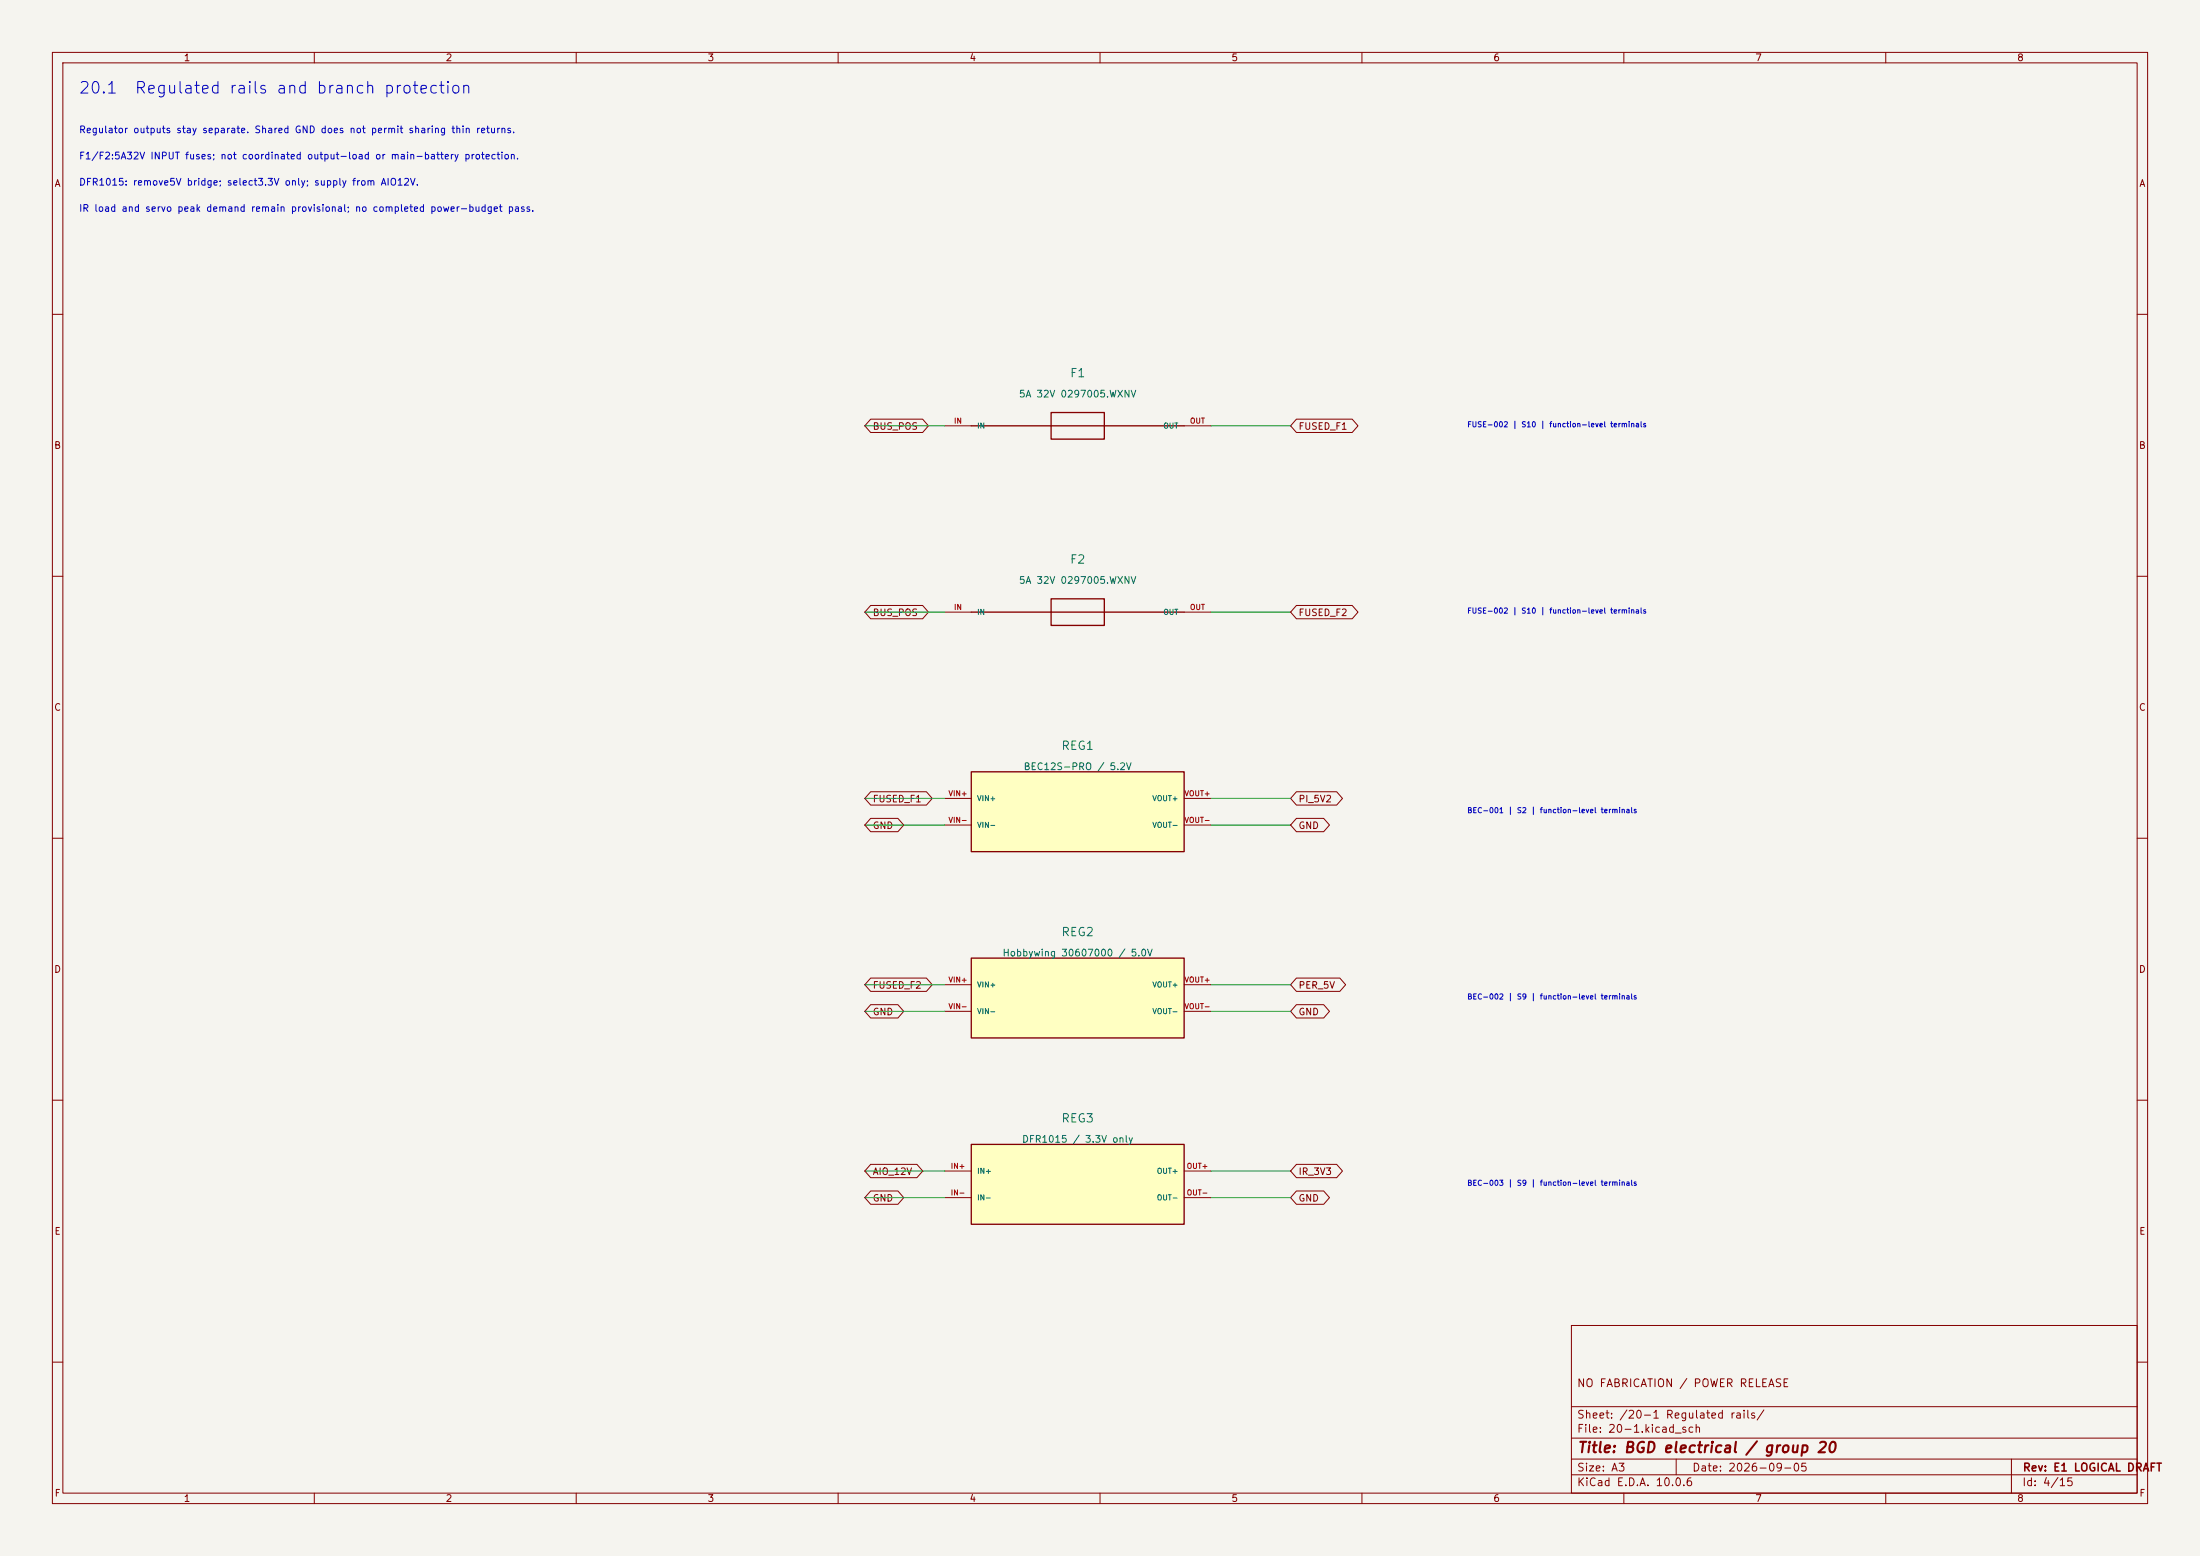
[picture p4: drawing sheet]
(kicad_sch (version 20250114) (generator "eeschema") (paper "A3") (title_block (title "BGD electrical / group 20") (date "2026-09-05") (rev "E1 LOGICAL DRAFT") (comment 1 "NO FABRICATION / POWER RELEASE")) (lib_symbols (symbol "BGD:BGD_F1" (pin_names (offset 1.016)) (exclude_from_sim no) (in_bom yes) (on_board yes) (property "Reference" "F1" (at 0 0 0) (effects (font (size 1.27 1.27)) (hide yes)))(property "Value" "5A 32V 0297005.WXNV" (at 0 0 0) (effects (font (size 1.27 1.27)) (hide yes)))(property "Footprint" "" (at 0 0 0) (effects (font (size 1.27 1.27)) (hide yes)))(property "Datasheet" "../../../docs/hardware/baseline-r1/electrical-build.md" (at 0 0 0) (effects (font (size 1.27 1.27)) (hide yes)))(property "Description" "Functional terminal model; FUSE-002; evidence S10; physical release held" (at 0 0 0) (effects (font (size 1.27 1.27)) (hide yes))) (symbol "BGD_F1_1_1" (rectangle (start -5.08 2.54) (end 5.08 -2.54) (stroke (width 0.254) (type default)) (fill (type none)))(polyline (pts (xy -20.32 0) (xy -5.08 0)) (stroke (width 0.254) (type default)) (fill (type none)))(polyline (pts (xy 5.08 0) (xy 20.32 0)) (stroke (width 0.254) (type default)) (fill (type none)))(polyline (pts (xy -5.08 0) (xy 5.08 0)) (stroke (width 0.254) (type default)) (fill (type none)))(pin passive line (at -25.4 0 0) (length 5.08) (name "IN" (effects (font (size 1.0 1.0)) )) (number "IN" (effects (font (size 1.0 1.0)) )))(pin passive line (at 25.4 0 180) (length 5.08) (name "OUT" (effects (font (size 1.0 1.0)) )) (number "OUT" (effects (font (size 1.0 1.0)) )))))
(symbol "BGD:BGD_F2" (pin_names (offset 1.016)) (exclude_from_sim no) (in_bom yes) (on_board yes) (property "Reference" "F2" (at 0 0 0) (effects (font (size 1.27 1.27)) (hide yes)))(property "Value" "5A 32V 0297005.WXNV" (at 0 0 0) (effects (font (size 1.27 1.27)) (hide yes)))(property "Footprint" "" (at 0 0 0) (effects (font (size 1.27 1.27)) (hide yes)))(property "Datasheet" "../../../docs/hardware/baseline-r1/electrical-build.md" (at 0 0 0) (effects (font (size 1.27 1.27)) (hide yes)))(property "Description" "Functional terminal model; FUSE-002; evidence S10; physical release held" (at 0 0 0) (effects (font (size 1.27 1.27)) (hide yes))) (symbol "BGD_F2_1_1" (rectangle (start -5.08 2.54) (end 5.08 -2.54) (stroke (width 0.254) (type default)) (fill (type none)))(polyline (pts (xy -20.32 0) (xy -5.08 0)) (stroke (width 0.254) (type default)) (fill (type none)))(polyline (pts (xy 5.08 0) (xy 20.32 0)) (stroke (width 0.254) (type default)) (fill (type none)))(polyline (pts (xy -5.08 0) (xy 5.08 0)) (stroke (width 0.254) (type default)) (fill (type none)))(pin passive line (at -25.4 0 0) (length 5.08) (name "IN" (effects (font (size 1.0 1.0)) )) (number "IN" (effects (font (size 1.0 1.0)) )))(pin passive line (at 25.4 0 180) (length 5.08) (name "OUT" (effects (font (size 1.0 1.0)) )) (number "OUT" (effects (font (size 1.0 1.0)) )))))
(symbol "BGD:BGD_REG1" (pin_names (offset 1.016)) (exclude_from_sim no) (in_bom yes) (on_board yes) (property "Reference" "REG1" (at 0 0 0) (effects (font (size 1.27 1.27)) (hide yes)))(property "Value" "BEC12S-PRO / 5.2V" (at 0 0 0) (effects (font (size 1.27 1.27)) (hide yes)))(property "Footprint" "" (at 0 0 0) (effects (font (size 1.27 1.27)) (hide yes)))(property "Datasheet" "https://www.mateksys.com/?portfolio=bec12s-pro" (at 0 0 0) (effects (font (size 1.27 1.27)) (hide yes)))(property "Description" "Functional terminal model; BEC-001; evidence S2; physical release held" (at 0 0 0) (effects (font (size 1.27 1.27)) (hide yes))) (symbol "BGD_REG1_1_1" (rectangle (start -20.32 7.62) (end 20.32 -7.62) (stroke (width 0.254) (type default)) (fill (type background)))(pin power_in line (at -25.4 2.54 0) (length 5.08) (name "VIN+" (effects (font (size 1.0 1.0)) )) (number "VIN+" (effects (font (size 1.0 1.0)) )))(pin passive line (at -25.4 -2.54 0) (length 5.08) (name "VIN-" (effects (font (size 1.0 1.0)) )) (number "VIN-" (effects (font (size 1.0 1.0)) )))(pin power_out line (at 25.4 2.54 180) (length 5.08) (name "VOUT+" (effects (font (size 1.0 1.0)) )) (number "VOUT+" (effects (font (size 1.0 1.0)) )))(pin passive line (at 25.4 -2.54 180) (length 5.08) (name "VOUT-" (effects (font (size 1.0 1.0)) )) (number "VOUT-" (effects (font (size 1.0 1.0)) )))))
(symbol "BGD:BGD_REG2" (pin_names (offset 1.016)) (exclude_from_sim no) (in_bom yes) (on_board yes) (property "Reference" "REG2" (at 0 0 0) (effects (font (size 1.27 1.27)) (hide yes)))(property "Value" "Hobbywing 30607000 / 5.0V" (at 0 0 0) (effects (font (size 1.27 1.27)) (hide yes)))(property "Footprint" "" (at 0 0 0) (effects (font (size 1.27 1.27)) (hide yes)))(property "Datasheet" "https://www.hobbywing.com/en/products/ubec-5a93" (at 0 0 0) (effects (font (size 1.27 1.27)) (hide yes)))(property "Description" "Functional terminal model; BEC-002; evidence S9; physical release held" (at 0 0 0) (effects (font (size 1.27 1.27)) (hide yes))) (symbol "BGD_REG2_1_1" (rectangle (start -20.32 7.62) (end 20.32 -7.62) (stroke (width 0.254) (type default)) (fill (type background)))(pin power_in line (at -25.4 2.54 0) (length 5.08) (name "VIN+" (effects (font (size 1.0 1.0)) )) (number "VIN+" (effects (font (size 1.0 1.0)) )))(pin passive line (at -25.4 -2.54 0) (length 5.08) (name "VIN-" (effects (font (size 1.0 1.0)) )) (number "VIN-" (effects (font (size 1.0 1.0)) )))(pin power_out line (at 25.4 2.54 180) (length 5.08) (name "VOUT+" (effects (font (size 1.0 1.0)) )) (number "VOUT+" (effects (font (size 1.0 1.0)) )))(pin passive line (at 25.4 -2.54 180) (length 5.08) (name "VOUT-" (effects (font (size 1.0 1.0)) )) (number "VOUT-" (effects (font (size 1.0 1.0)) )))))
(symbol "BGD:BGD_REG3" (pin_names (offset 1.016)) (exclude_from_sim no) (in_bom yes) (on_board yes) (property "Reference" "REG3" (at 0 0 0) (effects (font (size 1.27 1.27)) (hide yes)))(property "Value" "DFR1015 / 3.3V only" (at 0 0 0) (effects (font (size 1.27 1.27)) (hide yes)))(property "Footprint" "" (at 0 0 0) (effects (font (size 1.27 1.27)) (hide yes)))(property "Datasheet" "https://www.dfrobot.com/product-2599.html" (at 0 0 0) (effects (font (size 1.27 1.27)) (hide yes)))(property "Description" "Functional terminal model; BEC-003; evidence S9; physical release held" (at 0 0 0) (effects (font (size 1.27 1.27)) (hide yes))) (symbol "BGD_REG3_1_1" (rectangle (start -20.32 7.62) (end 20.32 -7.62) (stroke (width 0.254) (type default)) (fill (type background)))(pin power_in line (at -25.4 2.54 0) (length 5.08) (name "IN+" (effects (font (size 1.0 1.0)) )) (number "IN+" (effects (font (size 1.0 1.0)) )))(pin passive line (at -25.4 -2.54 0) (length 5.08) (name "IN-" (effects (font (size 1.0 1.0)) )) (number "IN-" (effects (font (size 1.0 1.0)) )))(pin power_out line (at 25.4 2.54 180) (length 5.08) (name "OUT+" (effects (font (size 1.0 1.0)) )) (number "OUT+" (effects (font (size 1.0 1.0)) )))(pin passive line (at 25.4 -2.54 180) (length 5.08) (name "OUT-" (effects (font (size 1.0 1.0)) )) (number "OUT-" (effects (font (size 1.0 1.0)) ))))))(text "20.1  Regulated rails and branch protection" (at 15 17 0) (effects (font (size 2.2 2.2)) (justify left)))(text "Regulator outputs stay separate. Shared GND does not permit sharing thin returns." (at 15 25 0) (effects (font (size 1.3 1.3)) (justify left)))(text "F1/F2:5A32V INPUT fuses; not coordinated output-load or main-battery protection." (at 15 30 0) (effects (font (size 1.3 1.3)) (justify left)))(text "DFR1015: remove5V bridge; select3.3V only; supply from AIO12V." (at 15 35 0) (effects (font (size 1.3 1.3)) (justify left)))(text "IR load and servo peak demand remain provisional; no completed power-budget pass." (at 15 40 0) (effects (font (size 1.3 1.3)) (justify left)))(symbol (lib_id "BGD:BGD_F1") (at 205.74 81.28 0) (unit 1) (in_bom yes) (on_board yes) (dnp no) (property "Reference" "F1" (at 205.74 71.2 0) (effects (font (size 1.6 1.6)) )) (property "Value" "5A 32V 0297005.WXNV" (at 205.74 75.2 0) (effects (font (size 1.3 1.3)) ))(property "Datasheet" "../../../docs/hardware/baseline-r1/electrical-build.md" (at 205.74 81.28 0) (effects (font (size 1 1)) (hide yes))) (property "Inventory_ID" "FUSE-002" (at 205.74 81.28 0) (effects (font (size 1 1)) (hide yes))))(wire (pts (xy 180.34 81.28) (xy 165.1 81.28)) (stroke (width 0) (type default)))(global_label "BUS_POS" (shape bidirectional) (at 165.1 81.28 0) (effects (font (size 1.27 1.27)) (justify left)) (property "Intersheetrefs" "${INTERSHEET_REFS}" (at 165.1 81.28 0) (effects (font (size 1 1)) (hide yes))))(wire (pts (xy 231.14 81.28) (xy 246.38 81.28)) (stroke (width 0) (type default)))(global_label "FUSED_F1" (shape bidirectional) (at 246.38 81.28 180) (effects (font (size 1.27 1.27)) (justify left)) (property "Intersheetrefs" "${INTERSHEET_REFS}" (at 246.38 81.28 180) (effects (font (size 1 1)) (hide yes))))(text "FUSE-002 | S10 | function-level terminals" (at 280 81.28 0) (effects (font (size 1.0 1.0)) (justify left)))(symbol (lib_id "BGD:BGD_F2") (at 205.74 116.84 0) (unit 1) (in_bom yes) (on_board yes) (dnp no) (property "Reference" "F2" (at 205.74 106.76 0) (effects (font (size 1.6 1.6)) )) (property "Value" "5A 32V 0297005.WXNV" (at 205.74 110.76 0) (effects (font (size 1.3 1.3)) ))(property "Datasheet" "../../../docs/hardware/baseline-r1/electrical-build.md" (at 205.74 116.84 0) (effects (font (size 1 1)) (hide yes))) (property "Inventory_ID" "FUSE-002" (at 205.74 116.84 0) (effects (font (size 1 1)) (hide yes))))(wire (pts (xy 180.34 116.84) (xy 165.1 116.84)) (stroke (width 0) (type default)))(global_label "BUS_POS" (shape bidirectional) (at 165.1 116.84 0) (effects (font (size 1.27 1.27)) (justify left)) (property "Intersheetrefs" "${INTERSHEET_REFS}" (at 165.1 116.84 0) (effects (font (size 1 1)) (hide yes))))(wire (pts (xy 231.14 116.84) (xy 246.38 116.84)) (stroke (width 0) (type default)))(global_label "FUSED_F2" (shape bidirectional) (at 246.38 116.84 180) (effects (font (size 1.27 1.27)) (justify left)) (property "Intersheetrefs" "${INTERSHEET_REFS}" (at 246.38 116.84 180) (effects (font (size 1 1)) (hide yes))))(text "FUSE-002 | S10 | function-level terminals" (at 280 116.84 0) (effects (font (size 1.0 1.0)) (justify left)))(symbol (lib_id "BGD:BGD_REG1") (at 205.74 154.94 0) (unit 1) (in_bom yes) (on_board yes) (dnp no) (property "Reference" "REG1" (at 205.74 142.32 0) (effects (font (size 1.6 1.6)) )) (property "Value" "BEC12S-PRO / 5.2V" (at 205.74 146.32 0) (effects (font (size 1.3 1.3)) ))(property "Datasheet" "https://www.mateksys.com/?portfolio=bec12s-pro" (at 205.74 154.94 0) (effects (font (size 1 1)) (hide yes))) (property "Inventory_ID" "BEC-001" (at 205.74 154.94 0) (effects (font (size 1 1)) (hide yes))))(wire (pts (xy 180.34 152.4) (xy 165.1 152.4)) (stroke (width 0) (type default)))(global_label "FUSED_F1" (shape bidirectional) (at 165.1 152.4 0) (effects (font (size 1.27 1.27)) (justify left)) (property "Intersheetrefs" "${INTERSHEET_REFS}" (at 165.1 152.4 0) (effects (font (size 1 1)) (hide yes))))(wire (pts (xy 180.34 157.48) (xy 165.1 157.48)) (stroke (width 0) (type default)))(global_label "GND" (shape bidirectional) (at 165.1 157.48 0) (effects (font (size 1.27 1.27)) (justify left)) (property "Intersheetrefs" "${INTERSHEET_REFS}" (at 165.1 157.48 0) (effects (font (size 1 1)) (hide yes))))(wire (pts (xy 231.14 152.4) (xy 246.38 152.4)) (stroke (width 0) (type default)))(global_label "PI_5V2" (shape bidirectional) (at 246.38 152.4 180) (effects (font (size 1.27 1.27)) (justify left)) (property "Intersheetrefs" "${INTERSHEET_REFS}" (at 246.38 152.4 180) (effects (font (size 1 1)) (hide yes))))(wire (pts (xy 231.14 157.48) (xy 246.38 157.48)) (stroke (width 0) (type default)))(global_label "GND" (shape bidirectional) (at 246.38 157.48 180) (effects (font (size 1.27 1.27)) (justify left)) (property "Intersheetrefs" "${INTERSHEET_REFS}" (at 246.38 157.48 180) (effects (font (size 1 1)) (hide yes))))(text "BEC-001 | S2 | function-level terminals" (at 280 154.94 0) (effects (font (size 1.0 1.0)) (justify left)))(symbol (lib_id "BGD:BGD_REG2") (at 205.74 190.5 0) (unit 1) (in_bom yes) (on_board yes) (dnp no) (property "Reference" "REG2" (at 205.74 177.88 0) (effects (font (size 1.6 1.6)) )) (property "Value" "Hobbywing 30607000 / 5.0V" (at 205.74 181.88 0) (effects (font (size 1.3 1.3)) ))(property "Datasheet" "https://www.hobbywing.com/en/products/ubec-5a93" (at 205.74 190.5 0) (effects (font (size 1 1)) (hide yes))) (property "Inventory_ID" "BEC-002" (at 205.74 190.5 0) (effects (font (size 1 1)) (hide yes))))(wire (pts (xy 180.34 187.96) (xy 165.1 187.96)) (stroke (width 0) (type default)))(global_label "FUSED_F2" (shape bidirectional) (at 165.1 187.96 0) (effects (font (size 1.27 1.27)) (justify left)) (property "Intersheetrefs" "${INTERSHEET_REFS}" (at 165.1 187.96 0) (effects (font (size 1 1)) (hide yes))))(wire (pts (xy 180.34 193.04) (xy 165.1 193.04)) (stroke (width 0) (type default)))(global_label "GND" (shape bidirectional) (at 165.1 193.04 0) (effects (font (size 1.27 1.27)) (justify left)) (property "Intersheetrefs" "${INTERSHEET_REFS}" (at 165.1 193.04 0) (effects (font (size 1 1)) (hide yes))))(wire (pts (xy 231.14 187.96) (xy 246.38 187.96)) (stroke (width 0) (type default)))(global_label "PER_5V" (shape bidirectional) (at 246.38 187.96 180) (effects (font (size 1.27 1.27)) (justify left)) (property "Intersheetrefs" "${INTERSHEET_REFS}" (at 246.38 187.96 180) (effects (font (size 1 1)) (hide yes))))(wire (pts (xy 231.14 193.04) (xy 246.38 193.04)) (stroke (width 0) (type default)))(global_label "GND" (shape bidirectional) (at 246.38 193.04 180) (effects (font (size 1.27 1.27)) (justify left)) (property "Intersheetrefs" "${INTERSHEET_REFS}" (at 246.38 193.04 180) (effects (font (size 1 1)) (hide yes))))(text "BEC-002 | S9 | function-level terminals" (at 280 190.5 0) (effects (font (size 1.0 1.0)) (justify left)))(symbol (lib_id "BGD:BGD_REG3") (at 205.74 226.06 0) (unit 1) (in_bom yes) (on_board yes) (dnp no) (property "Reference" "REG3" (at 205.74 213.44 0) (effects (font (size 1.6 1.6)) )) (property "Value" "DFR1015 / 3.3V only" (at 205.74 217.44 0) (effects (font (size 1.3 1.3)) ))(property "Datasheet" "https://www.dfrobot.com/product-2599.html" (at 205.74 226.06 0) (effects (font (size 1 1)) (hide yes))) (property "Inventory_ID" "BEC-003" (at 205.74 226.06 0) (effects (font (size 1 1)) (hide yes))))(wire (pts (xy 180.34 223.52) (xy 165.1 223.52)) (stroke (width 0) (type default)))(global_label "AIO_12V" (shape bidirectional) (at 165.1 223.52 0) (effects (font (size 1.27 1.27)) (justify left)) (property "Intersheetrefs" "${INTERSHEET_REFS}" (at 165.1 223.52 0) (effects (font (size 1 1)) (hide yes))))(wire (pts (xy 180.34 228.6) (xy 165.1 228.6)) (stroke (width 0) (type default)))(global_label "GND" (shape bidirectional) (at 165.1 228.6 0) (effects (font (size 1.27 1.27)) (justify left)) (property "Intersheetrefs" "${INTERSHEET_REFS}" (at 165.1 228.6 0) (effects (font (size 1 1)) (hide yes))))(wire (pts (xy 231.14 223.52) (xy 246.38 223.52)) (stroke (width 0) (type default)))(global_label "IR_3V3" (shape bidirectional) (at 246.38 223.52 180) (effects (font (size 1.27 1.27)) (justify left)) (property "Intersheetrefs" "${INTERSHEET_REFS}" (at 246.38 223.52 180) (effects (font (size 1 1)) (hide yes))))(wire (pts (xy 231.14 228.6) (xy 246.38 228.6)) (stroke (width 0) (type default)))(global_label "GND" (shape bidirectional) (at 246.38 228.6 180) (effects (font (size 1.27 1.27)) (justify left)) (property "Intersheetrefs" "${INTERSHEET_REFS}" (at 246.38 228.6 180) (effects (font (size 1 1)) (hide yes))))(text "BEC-003 | S9 | function-level terminals" (at 280 226.06 0) (effects (font (size 1.0 1.0)) (justify left)))(embedded_fonts no))
